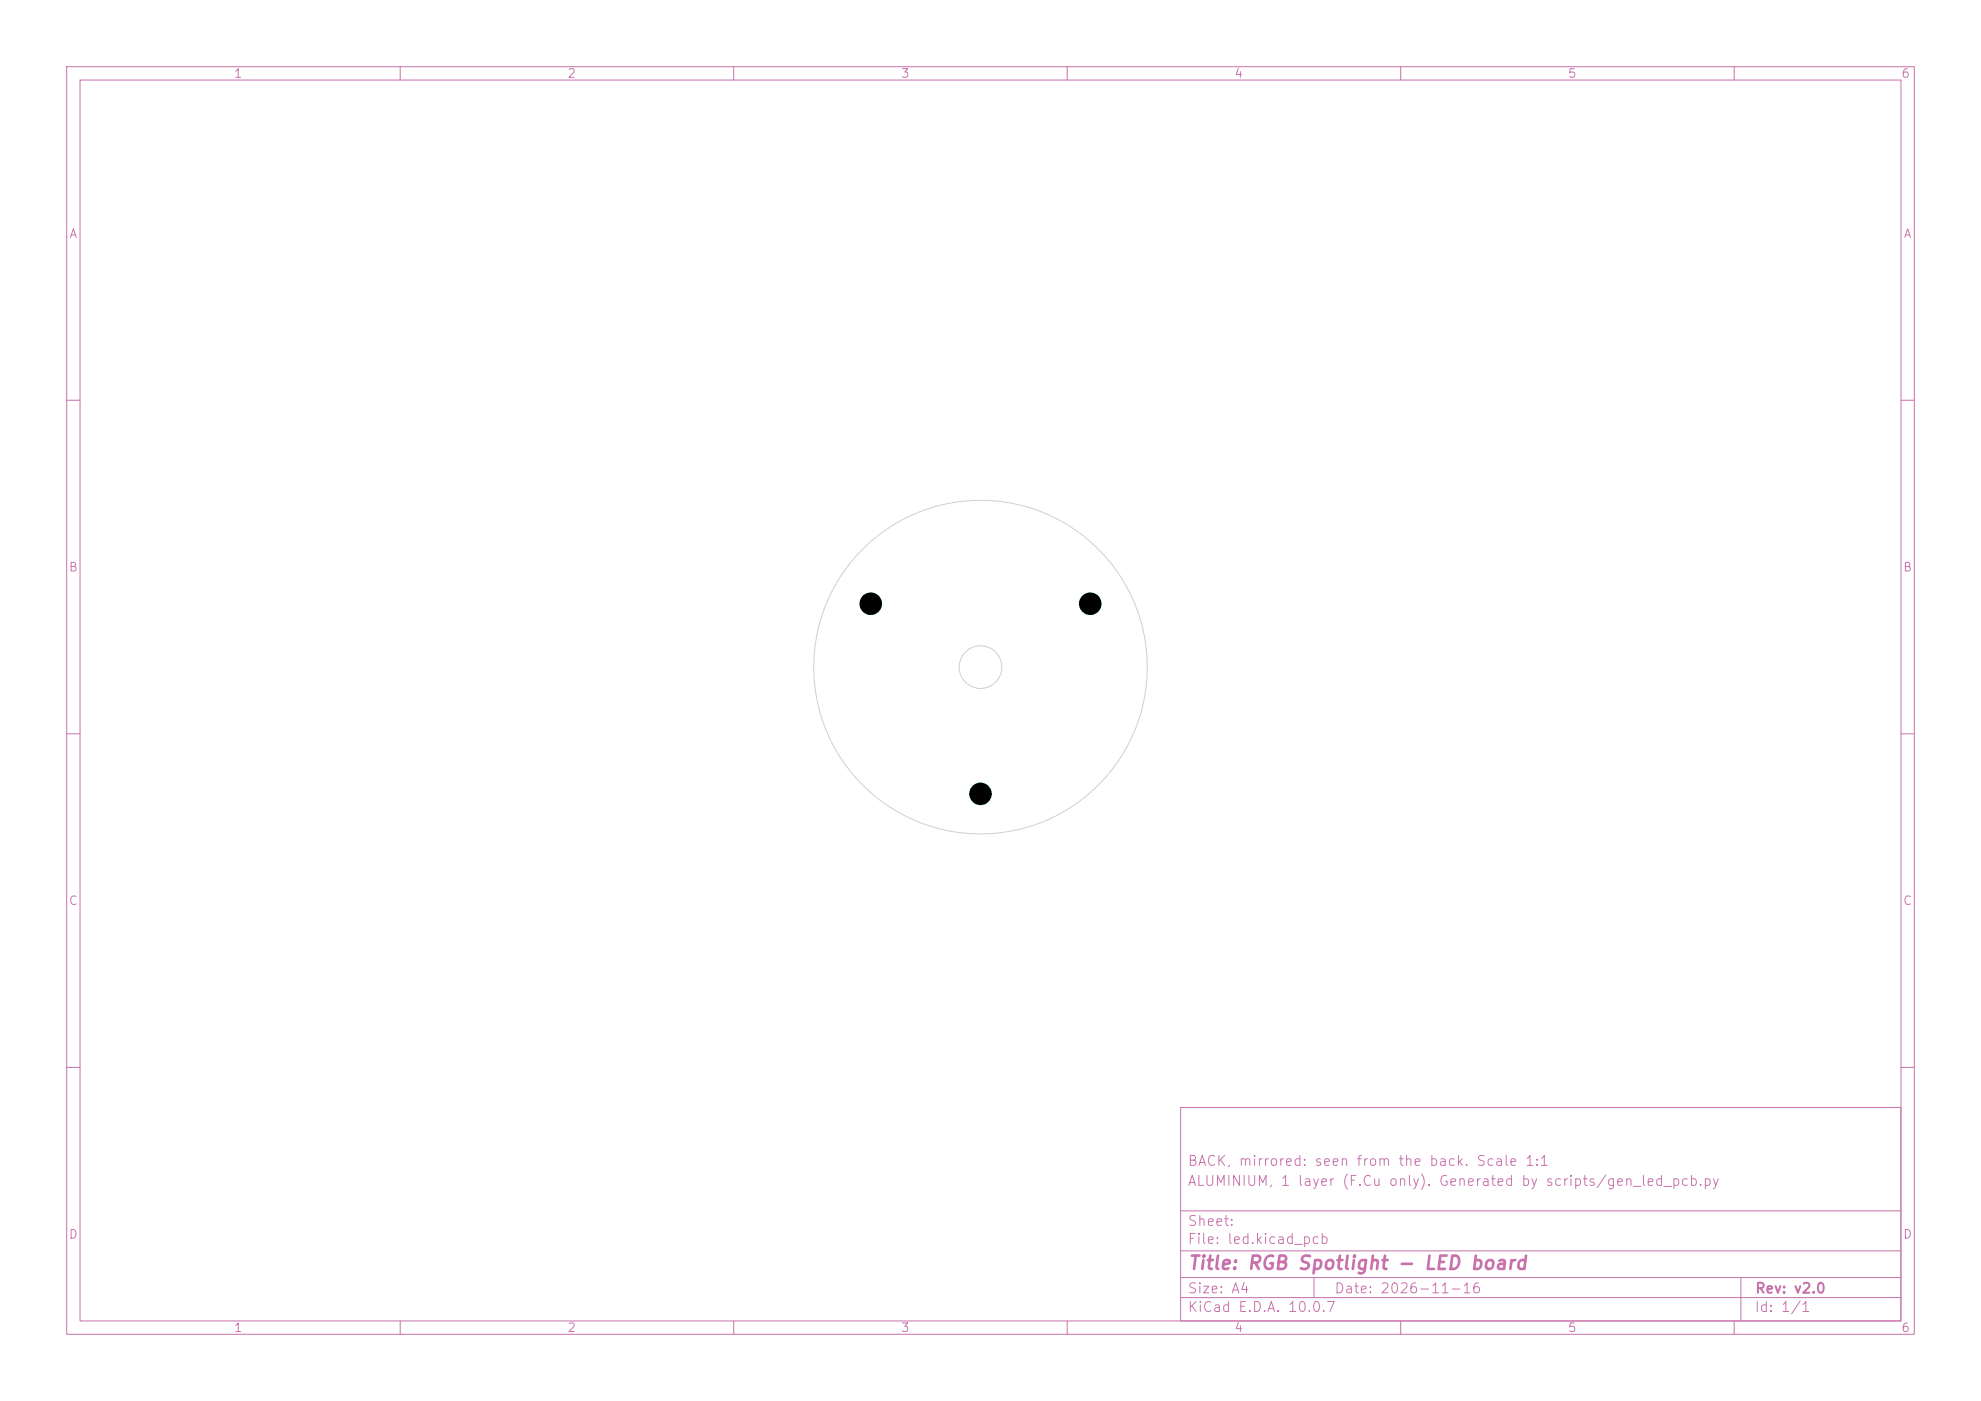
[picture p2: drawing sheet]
<svg xmlns="http://www.w3.org/2000/svg" width="297mm" height="210mm" viewBox="0 0 297 210" stroke-linecap="round" stroke-linejoin="round" font-family="sans-serif">
<g fill="none" stroke="#c872ab" stroke-width=".15">
<path d="M10 10h277v190h-277zM12 12h273v186h-273zM60 10v2M110 10v2M160 10v2M210 10v2M260 10v2M10 60h2M285 60h2M10 110h2M285 110h2M10 160h2"/>
<path d="M177 166h108v32h-108zM285 160h2M60 198v2M110 198v2M160 198v2M177 194.5h108M177 191.5h108M177 187.5h108M177 181.5h108M197 191.5v3M210 198v2M260 198v2"/>
<path d="M261 191.5v6.5"/>
</g>
<g fill="none" stroke="#d0d2cd" stroke-width=".15">
<circle cx="147" cy="100" r="25"/>
<circle cx="147" cy="100" r="3.2"/>
</g>
<g fill="none" stroke="#585d84" stroke-width=".15">
<circle cx="130.5" cy="90.5" r="1.6"/>
<circle cx="163.5" cy="90.5" r="1.6"/>
<circle cx="147" cy="119" r="1.6"/>
</g>
<g fill="#9afff8" stroke="#9afff8" stroke-width=".15">
<circle cx="163.5" cy="90.5" r="1.65"/>
<circle cx="130.5" cy="90.5" r="1.65"/>
<circle cx="147" cy="119" r="1.65"/>
</g>
<g fill="#000" stroke="#000" stroke-width=".15">
<circle cx="130.5" cy="90.5" r="1.6"/>
<circle cx="163.5" cy="90.5" r="1.6"/>
<circle cx="147" cy="119" r="1.6"/>
</g>
<text font-size="2" fill="#c872ab" x="178" y="190.8">Title: RGB Spotlight - LED board</text>
<g font-size="1.5" fill="#c872ab">
<text x="178" y="178.1">ALUMINIUM, 1 layer (F.Cu only). Generated by scripts/gen_led_pcb.py</text>
<text x="178" y="175.1">BACK, mirrored: seen from the back. Scale 1:1</text>
<text x="178" y="184.1">Sheet:</text>
<text x="178" y="186.8">File: led.kicad_pcb</text>
<text x="178" y="197">KiCad E.D.A. 10.0.7</text>
<text x="178" y="194.2">Size: A4</text>
<text x="200" y="194.2">Date: 2026-11-16</text>
<text x="263" y="197">Id: 1/1</text>
<text x="263" y="194.2">Rev: v2.0</text>
</g>
<g font-size="1.3" fill="#c872ab">
<text x="35" y="12">1</text>
<text x="85" y="12">2</text>
<text x="135" y="12">3</text>
<text x="185" y="12">4</text>
<text x="235" y="12">5</text>
<text x="285" y="12">6</text>
<text x="10.3" y="36">A</text>
<text x="285.3" y="36">A</text>
<text x="10.2" y="86">B</text>
<text x="285.2" y="86">B</text>
<text x="10.2" y="136">C</text>
<text x="285.2" y="136">C</text>
<text x="10.2" y="186">D</text>
<text x="285.2" y="186">D</text>
<text x="35" y="200">1</text>
<text x="85" y="200">2</text>
<text x="135" y="200">3</text>
<text x="185" y="200">4</text>
<text x="235" y="200">5</text>
<text x="285" y="200">6</text>
</g>
</svg>
